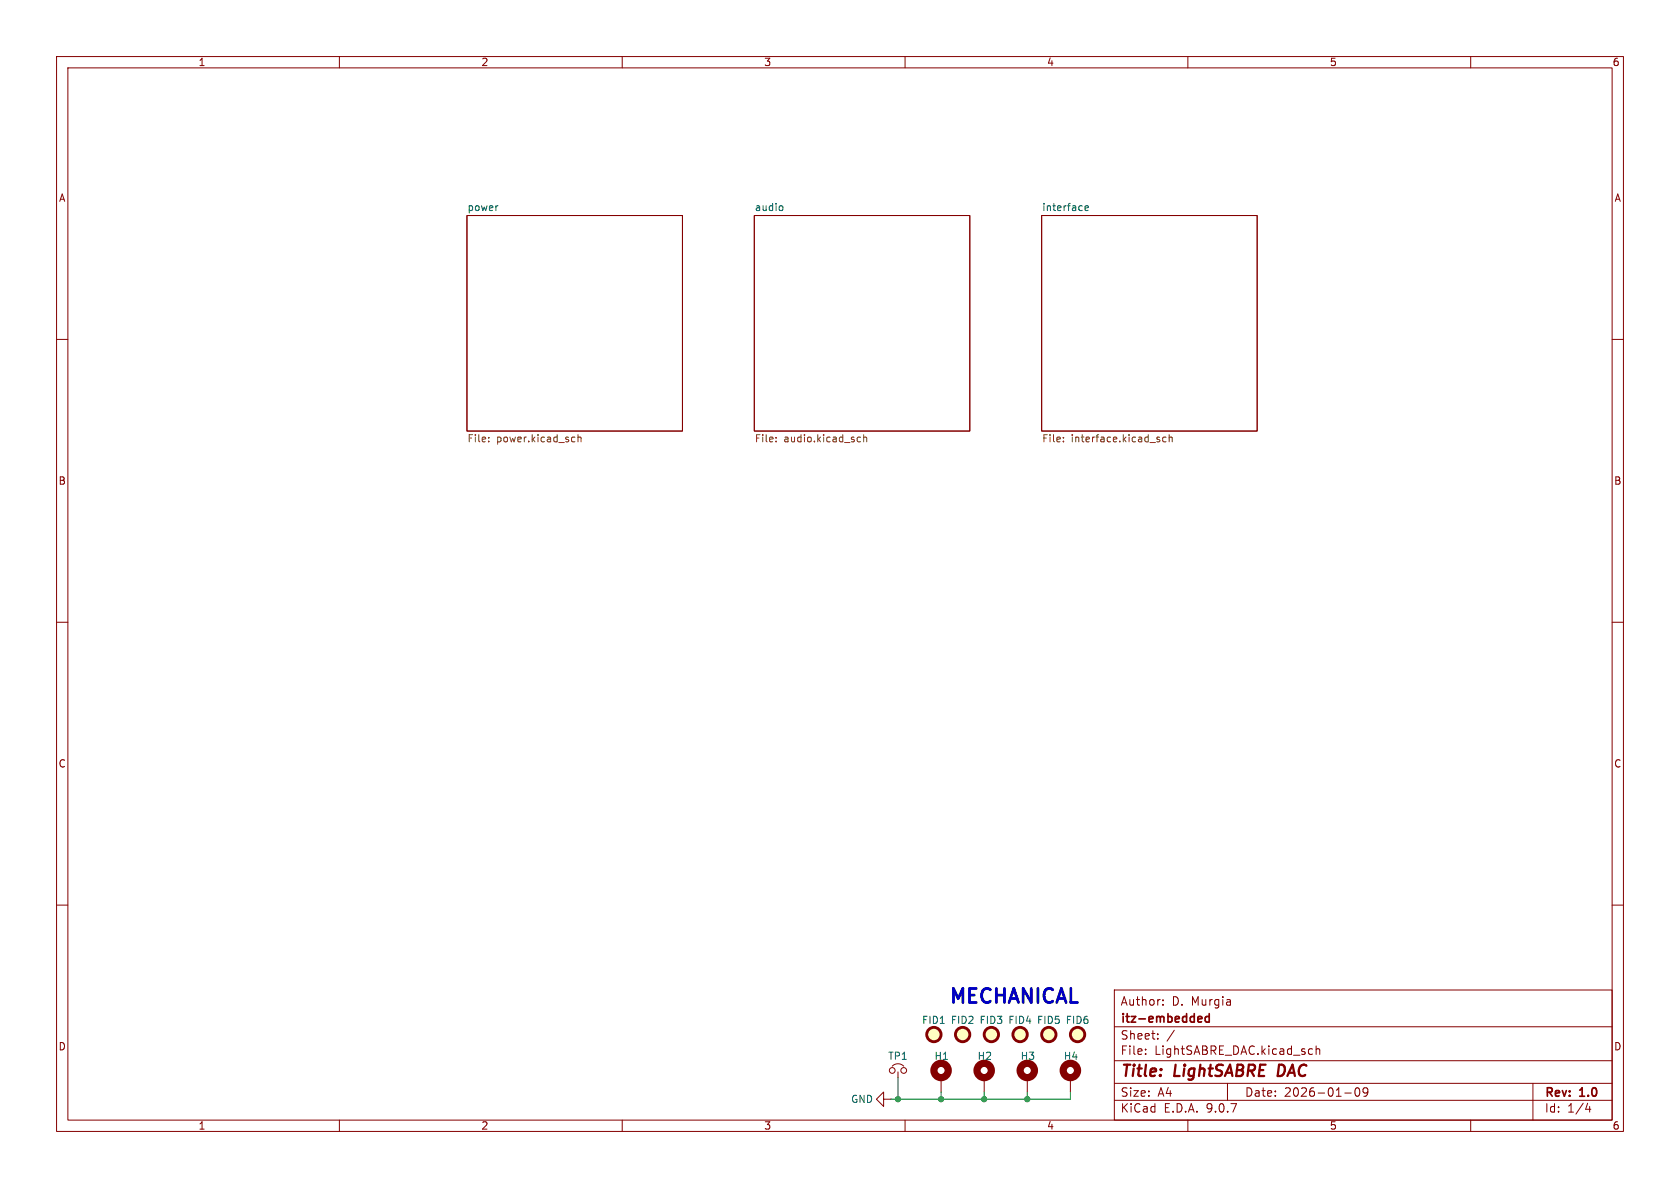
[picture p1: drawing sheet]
<svg xmlns="http://www.w3.org/2000/svg" width="297mm" height="210mm" viewBox="0 0 297 210" stroke-linecap="round" stroke-linejoin="round" font-family="sans-serif">
<g fill="none" stroke="#840000" stroke-width=".18">
<path d="M10 10h277v190h-277zM12 12h273v186h-273zM60 10v2M110 10v2M160 10v2M210 10v2M260 10v2M82.5 38.1h38.1v38.1h-38.1zM133.3 38.1h38.1v38.1h-38.1zM184.1 38.1h38.1v38.1h-38.1zM10 60h2M285 60h2"/>
<path d="M10 110h2M285 110h2M10 160h2M197 175h88v23h-88zM205.6 177.6v.1M205.6 176.8v.1M285 160h2M60 198v2M110 198v2M156.2 194.3v-1.3l-1.3 1.3 1.3 1.3v-1.3h1.3M157.5 194.3h.1M157.7 188.5a1.44 1.44 0 0 1 2.1 0"/>
<path d="M158.7 189.5v1M160 198v2M166.4 190.5v2.5M174 190.5v2.5M181.6 190.5v2.5M189.2 190.5v2.5M197 194.5h88M197 191.5h88M197 187.5h88M197 181.5h88M202.5 186.3v.1M202.5 185.5v.1"/>
<path d="M204.7 183.6v.1M204.7 182.8v.1M207.6 182.1l-1.3 2M210 198v2M217 191.5v3M231.6 185.4l.4 .1M232 186.3l-.4 .1M232.7 185.5l.2-.1 .3 .1 .1 .9M232.7 184.9v1.5M237.7 193.2h1.2M239.7 192.4l.2-.1a.81 .81 0 0 1 .6 .6 .81 .81 0 0 1-.3 .8l-.2 .1a.81 .81 0 0 1-.3-1.4zM241.8 192.9l-.3 .3h-.3l-.2-.3 .1-.5 .4-.1 .2 .1a.99 .99 0 0 1-.3 1.4h-.3"/>
<path d="M260 198v2M271 191.5v6.5M280.7 195l-.4 1.1h.9M281 195.6v1"/>
<circle cx="157.7" cy="189.2" r=".51"/>
<circle cx="159.8" cy="189.2" r=".51"/>
</g>
<path d="M226.1 188.2l-.2 2h.4" fill="none" stroke="#840000" stroke-width=".4"/>
<path d="M212 179.7l.4 .1 .1 .2-.7 .2M213.8 179.8l-.5-.1-.2 .3v.4l.1 .2h.6M213.8 179.2v1.5M212.4 180.6l-.4 .1" fill="none" stroke="#840000" stroke-width=".3"/>
<path d="M87.9 36.4h.1M138.2 36.4l.2 .2v.4l-.2 .2M191.8 36.8l.6-.1v-.3h-.4l-.2 .2 .1 .6h.5" fill="none" stroke="#006464" stroke-width=".18"/>
<g fill="none" stroke="#725600" stroke-width=".18">
<path d="M86.4 78v.1M86.4 77.3v.1M101.3 77.3h.3M101.6 78l-.3 .1M102.2 77.4l.2-.1h.3v.8M102.2 76.8v1.3M137.2 78v.1M137.2 77.3v.1M151.7 78h.4M151.7 77.3h.4M152.7 77.4l.2-.1h.3v.8M152.7 76.8v1.3"/>
<path d="M188 78v.1M188 77.3v.1M205 77.7v.3M206.1 77.3h-.3l-.3 .2 .2 .5h.4M206.7 77.4l.2-.1h.3v.8M206.7 76.8v1.3"/>
</g>
<g fill="#ffffc2" stroke="#ffffc2" stroke-width=".18">
<circle cx="175.3" cy="182.9" r="1.27"/>
<circle cx="190.5" cy="182.9" r="1.27"/>
<circle cx="165.1" cy="182.9" r="1.27"/>
<circle cx="185.4" cy="182.9" r="1.27"/>
<circle cx="180.3" cy="182.9" r="1.27"/>
<circle cx="170.2" cy="182.9" r="1.27"/>
</g>
<g fill="none" stroke="#840000" stroke-width=".51">
<circle cx="165.1" cy="182.9" r="1.27"/>
<circle cx="170.2" cy="182.9" r="1.27"/>
<circle cx="175.3" cy="182.9" r="1.27"/>
<circle cx="180.3" cy="182.9" r="1.27"/>
<circle cx="185.4" cy="182.9" r="1.27"/>
<circle cx="190.5" cy="182.9" r="1.27"/>
</g>
<g fill="none" stroke="#840000" stroke-width="1.3">
<circle cx="166.4" cy="189.2" r="1.27"/>
<circle cx="174" cy="189.2" r="1.27"/>
<circle cx="181.6" cy="189.2" r="1.27"/>
<circle cx="189.2" cy="189.2" r="1.27"/>
</g>
<path d="M158.7 190.5v3.8M166.4 193v1.3M174 193v1.3M181.6 193v1.3M189.2 193v1.3h-31.7" fill="none" stroke="#009600" stroke-width=".18"/>
<g fill="#009600" stroke="#009600" stroke-width=".18">
<circle cx="174" cy="194.3" r=".46"/>
<circle cx="166.4" cy="194.3" r=".46"/>
<circle cx="158.7" cy="194.3" r=".46"/>
<circle cx="181.6" cy="194.3" r=".46"/>
</g>
<text font-size="3.5" fill="#0000c2" x="167.6" y="177.6">MECHANICAL</text>
<g font-size="2.8" fill="#840000">
<text x="198" y="190.9">Title:</text>
<text x="207.7" y="190.9">LightSABRE</text>
<text x="226.7" y="190.9">DAC</text>
</g>
<g font-size="2.1" fill="#840000">
<text x="198" y="178">Author:</text>
<text x="207.2" y="178">D. Murgia</text>
<text x="198" y="184">Sheet:</text>
<text x="198" y="181.2">itz-embedded</text>
<text x="198" y="186.7">File:</text>
<text x="204.1" y="186.7">LightSABRE_DAC.kicad_sch</text>
<text x="198" y="196.9">KiCad</text>
<text x="198" y="194.1">Size:</text>
<text x="204.7" y="194.1">A4</text>
<text x="205.7" y="196.9">E.D.A.</text>
<text x="213.3" y="196.9">9.0.7</text>
<text x="220" y="194.1">Date:</text>
<text x="227" y="194.1">2026-01-09</text>
<text x="273" y="194.3">Rev:</text>
<text x="273" y="196.9">Id:</text>
<text x="277.1" y="196.9">1/4</text>
<text x="279.4" y="194.3">1.0</text>
</g>
<g font-size="1.8" fill="#840000">
<text x="35" y="11.9">1</text>
<text x="85" y="11.9">2</text>
<text x="135" y="11.9">3</text>
<text x="185" y="11.9">4</text>
<text x="235" y="11.9">5</text>
<text x="285" y="11.9">6</text>
<text x="10.3" y="35.9">A</text>
<text x="285.3" y="35.9">A</text>
<text x="10.3" y="85.9">B</text>
<text x="285.3" y="85.9">B</text>
<text x="10.3" y="135.9">C</text>
<text x="285.3" y="135.9">C</text>
<text x="10.3" y="185.9">D</text>
<text x="285.3" y="185.9">D</text>
<text x="35" y="199.9">1</text>
<text x="85" y="199.9">2</text>
<text x="135" y="199.9">3</text>
<text x="185" y="199.9">4</text>
<text x="235" y="199.9">5</text>
<text x="285" y="199.9">6</text>
</g>
<g font-size="1.8" fill="#006464">
<text x="82.5" y="37.4">power</text>
<text x="133.3" y="37.4">audio</text>
<text x="184.1" y="37.4">interface</text>
<text x="162.9" y="181.2">FID1</text>
<text x="168" y="181.2">FID2</text>
<text x="173.1" y="181.2">FID3</text>
<text x="178.2" y="181.2">FID4</text>
<text x="183.2" y="181.2">FID5</text>
<text x="188.3" y="181.2">FID6</text>
<text x="156.9" y="187.6">TP1</text>
<text x="165.1" y="187.6">H1</text>
<text x="172.7" y="187.6">H2</text>
<text x="180.3" y="187.6">H3</text>
<text x="188" y="187.6">H4</text>
<text x="150.4" y="195.2">GND</text>
</g>
<g font-size="1.8" fill="#725600">
<text x="82.5" y="78.5">File:</text>
<text x="87.8" y="78.5">power.kicad_sch</text>
<text x="133.3" y="78.5">File:</text>
<text x="138.6" y="78.5">audio.kicad_sch</text>
<text x="184.1" y="78.5">File:</text>
<text x="189.4" y="78.5">interface.kicad_sch</text>
</g>
</svg>
